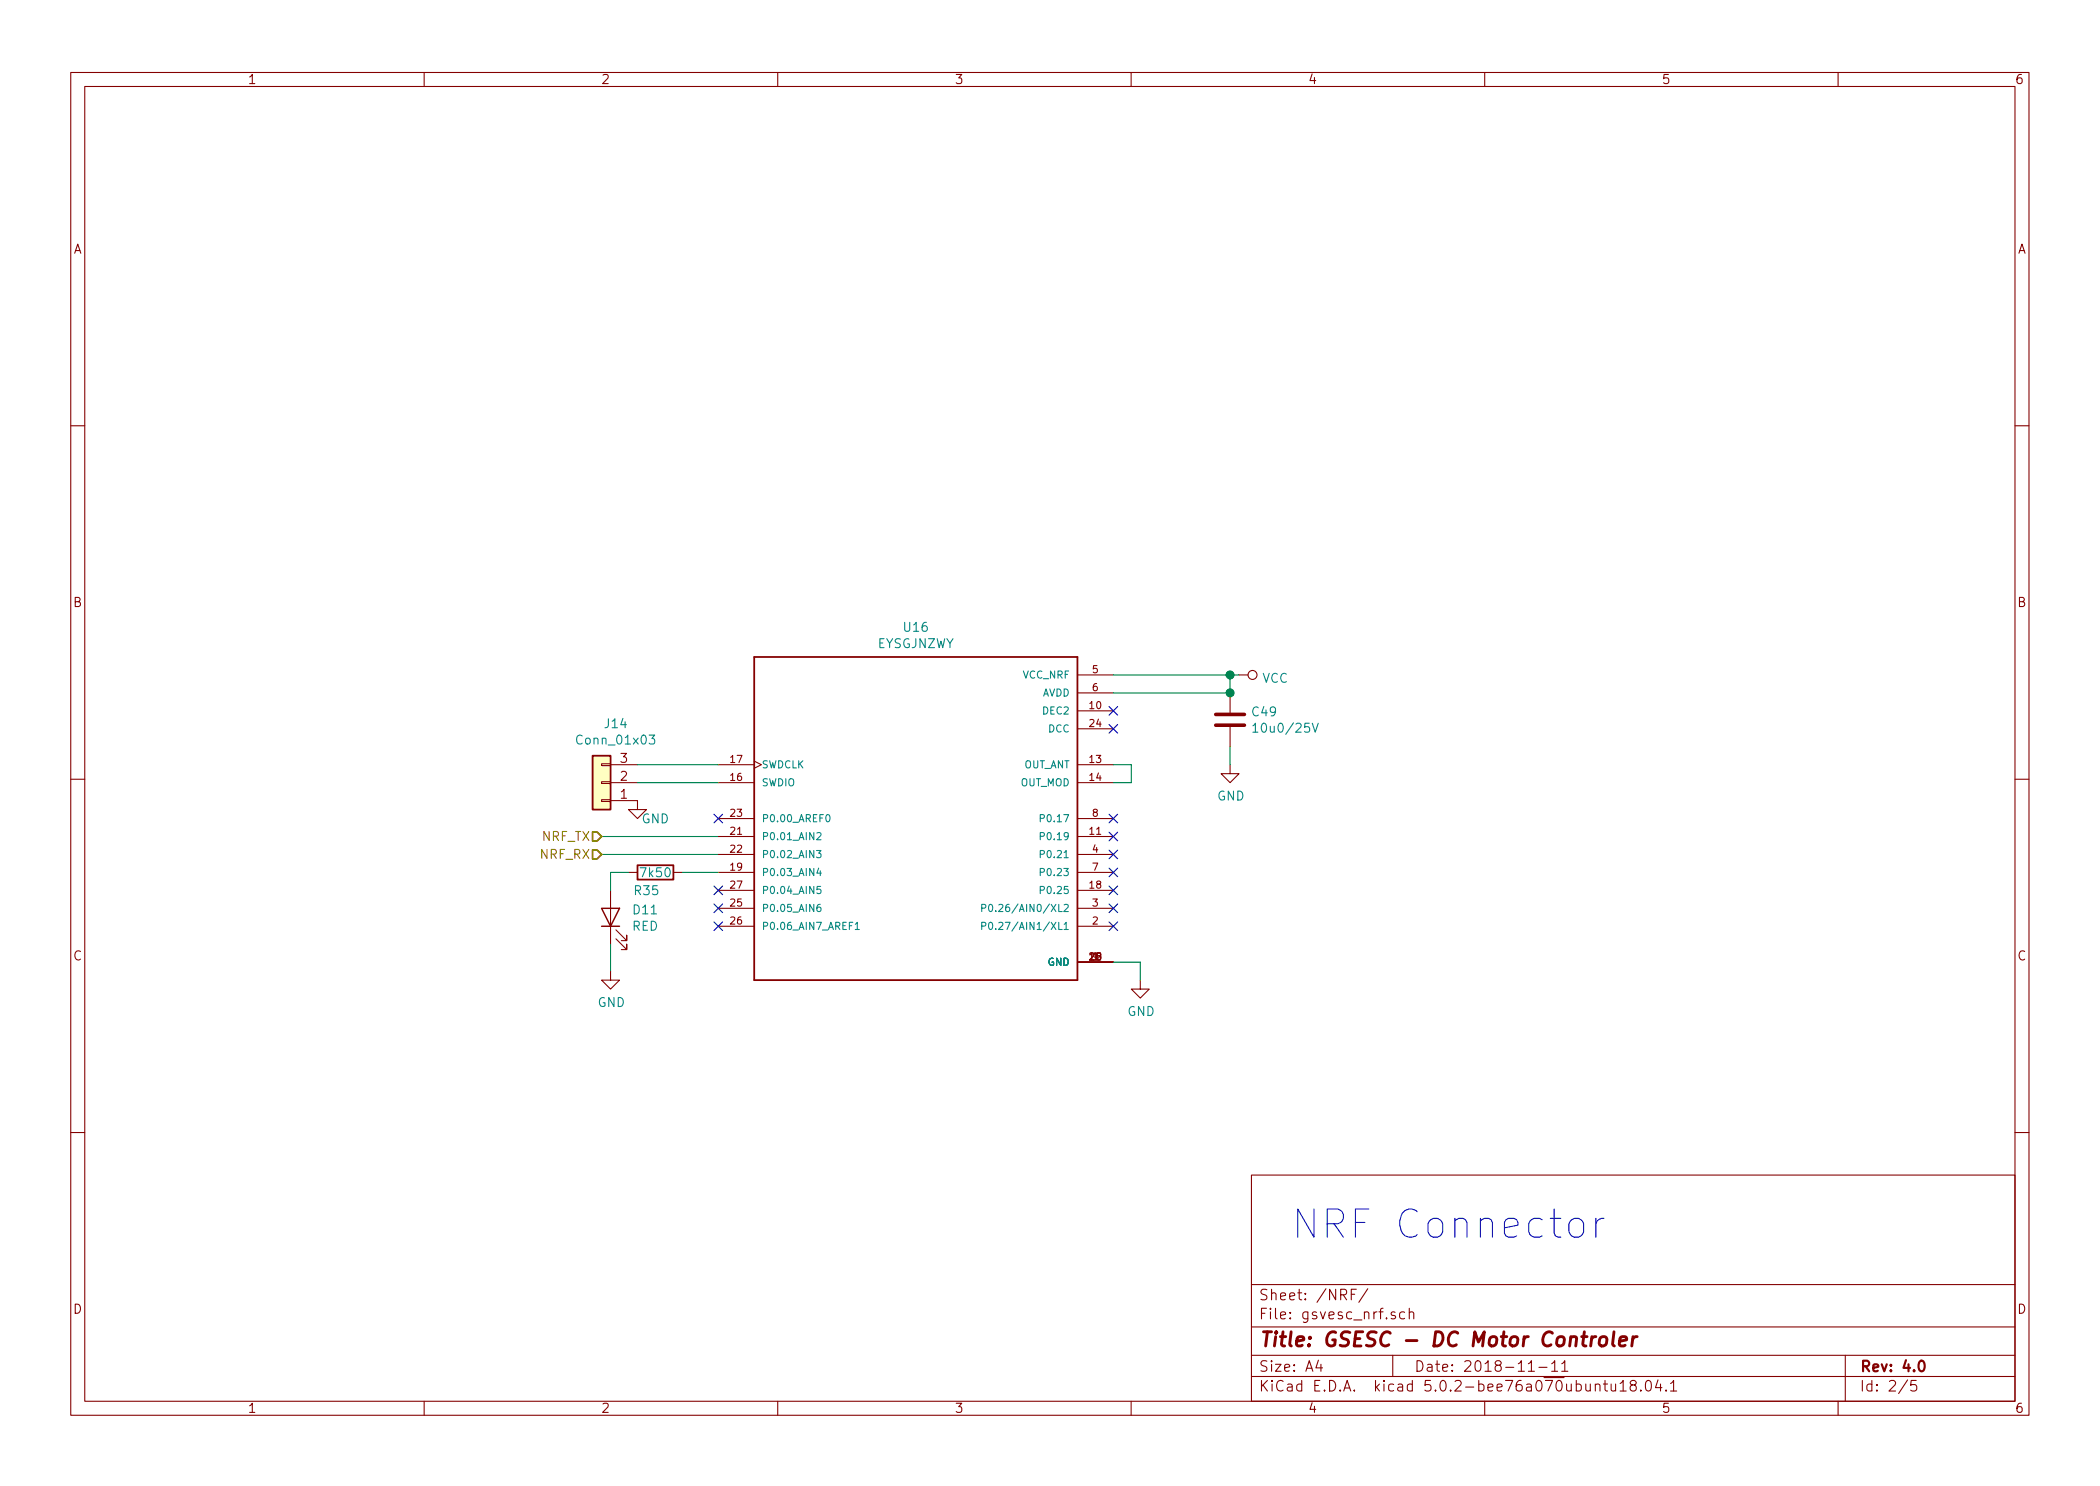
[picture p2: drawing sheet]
EESchema Schematic File Version 4
LIBS:gsvesc-cache
EELAYER 26 0
EELAYER END
$Descr A4 11693 8268
encoding utf-8
Sheet 2 5
Title "GSESC - DC Motor Controler"
Date "2018-11-11"
Rev "4.0"
Comp ""
Comment1 ""
Comment2 ""
Comment3 ""
Comment4 ""
$EndDescr
Text Notes 8950 6900 2    157  ~ 0
NRF Connector\n
$Comp
L power:VCC #PWR065
U 1 1
P 6900 3750
F 0 "#PWR065" H 6900 3600 50  0001 C CNN
F 1 "VCC" V 6917 3878 50  0000 L CNN
F 2 "" H 6900 3750 50  0001 C CNN
F 3 "" H 6900 3750 50  0001 C CNN
	1    6900 3750
	0    1    1    0   
$EndComp
Wire Wire Line
	4000 4750 3350 4750
Wire Wire Line
	4000 4650 3350 4650
Text HLabel 3350 4650 0    50   Input ~ 0
NRF_TX
Text HLabel 3350 4750 0    50   Input ~ 0
NRF_RX
$Comp
L gsvesc:EYSGJNZWY U16
U 1 1
P 5100 4550
F 0 "U16" H 5100 5617 50  0000 C CNN
F 1 "EYSGJNZWY" H 5100 5526 50  0000 C CNN
F 2 "gsvesc:BLE_EYSGJNZWY" H 5100 4550 50  0001 L BNN
F 3 "Manufacturer Recommendation" H 5100 4550 50  0001 L BNN
F 4 "1.3" H 5100 4550 50  0001 L BNN "Field4"
F 5 "Taiyo Yuden" H 5100 4550 50  0001 L BNN "Field5"
	1    5100 4550
	1    0    0    -1  
$EndComp
Wire Wire Line
	6200 3750 6850 3750
Wire Wire Line
	6200 3850 6850 3850
Wire Wire Line
	6850 3850 6850 3750
Connection ~ 6850 3750
Wire Wire Line
	6850 3750 6900 3750
NoConn ~ 6200 3950
NoConn ~ 6200 4050
$Comp
L Device:C C49
U 1 1
P 6850 4000
F 0 "C49" H 6965 4046 50  0000 L CNN
F 1 "10u0/25V" H 6965 3955 50  0000 L CNN
F 2 "Capacitor_SMD:C_0805_2012Metric" H 6888 3850 50  0001 C CNN
F 3 "~" H 6850 4000 50  0001 C CNN
	1    6850 4000
	1    0    0    -1  
$EndComp
Connection ~ 6850 3850
$Comp
L power:GND #PWR0155
U 1 1
P 6850 4250
F 0 "#PWR0155" H 6850 4000 50  0001 C CNN
F 1 "GND" H 6855 4077 50  0000 C CNN
F 2 "" H 6850 4250 50  0001 C CNN
F 3 "" H 6850 4250 50  0001 C CNN
	1    6850 4250
	1    0    0    -1  
$EndComp
Wire Wire Line
	6850 4250 6850 4150
Wire Wire Line
	6200 4250 6300 4250
Wire Wire Line
	6300 4250 6300 4350
Wire Wire Line
	6300 4350 6200 4350
$Comp
L Device:R R35
U 1 1
P 3650 4850
F 0 "R35" V 3750 4800 50  0000 C CNN
F 1 "7k50" V 3650 4850 50  0000 C CNN
F 2 "Resistor_SMD:R_0805_2012Metric" V 3580 4850 50  0001 C CNN
F 3 "~" H 3650 4850 50  0001 C CNN
	1    3650 4850
	0    1    1    0   
$EndComp
Wire Wire Line
	4000 4850 3800 4850
$Comp
L Device:LED D11
U 1 1
P 3400 5100
F 0 "D11" V 3438 4982 50  0000 R CNN
F 1 "RED" V 3347 4982 50  0000 R CNN
F 2 "LED_SMD:LED_0805_2012Metric" H 3400 5100 50  0001 C CNN
F 3 "~" H 3400 5100 50  0001 C CNN
	1    3400 5100
	0    -1   -1   0   
$EndComp
Wire Wire Line
	3500 4850 3400 4850
Wire Wire Line
	3400 4850 3400 4950
$Comp
L power:GND #PWR0156
U 1 1
P 3400 5400
F 0 "#PWR0156" H 3400 5150 50  0001 C CNN
F 1 "GND" H 3405 5227 50  0000 C CNN
F 2 "" H 3400 5400 50  0001 C CNN
F 3 "" H 3400 5400 50  0001 C CNN
	1    3400 5400
	1    0    0    -1  
$EndComp
Wire Wire Line
	3400 5400 3400 5250
NoConn ~ 6200 4550
NoConn ~ 6200 4650
NoConn ~ 6200 4750
NoConn ~ 6200 4850
NoConn ~ 6200 4950
NoConn ~ 6200 5050
NoConn ~ 6200 5150
NoConn ~ 4000 4950
NoConn ~ 4000 5050
NoConn ~ 4000 5150
NoConn ~ 4000 4550
$Comp
L power:GND #PWR0157
U 1 1
P 6350 5450
F 0 "#PWR0157" H 6350 5200 50  0001 C CNN
F 1 "GND" H 6355 5277 50  0000 C CNN
F 2 "" H 6350 5450 50  0001 C CNN
F 3 "" H 6350 5450 50  0001 C CNN
	1    6350 5450
	1    0    0    -1  
$EndComp
Wire Wire Line
	6200 5350 6350 5350
Wire Wire Line
	6350 5350 6350 5450
$Comp
L Connector_Generic:Conn_01x03 J14
U 1 1
P 3350 4350
F 0 "J14" H 3270 4025 50  0000 C CNN
F 1 "Conn_01x03" H 3270 4116 50  0000 C CNN
F 2 "Connector_JST:JST_SH_BM03B-SRSS-TB_1x03-1MP_P1.00mm_Vertical" H 3350 4350 50  0001 C CNN
F 3 "~" H 3350 4350 50  0001 C CNN
	1    3350 4350
	-1   0    0    1   
$EndComp
Wire Wire Line
	4000 4350 3550 4350
Wire Wire Line
	3550 4250 4000 4250
$Comp
L power:GND #PWR0158
U 1 1
P 3550 4450
F 0 "#PWR0158" H 3550 4200 50  0001 C CNN
F 1 "GND" H 3650 4350 50  0000 C CNN
F 2 "" H 3550 4450 50  0001 C CNN
F 3 "" H 3550 4450 50  0001 C CNN
	1    3550 4450
	1    0    0    -1  
$EndComp
$EndSCHEMATC
